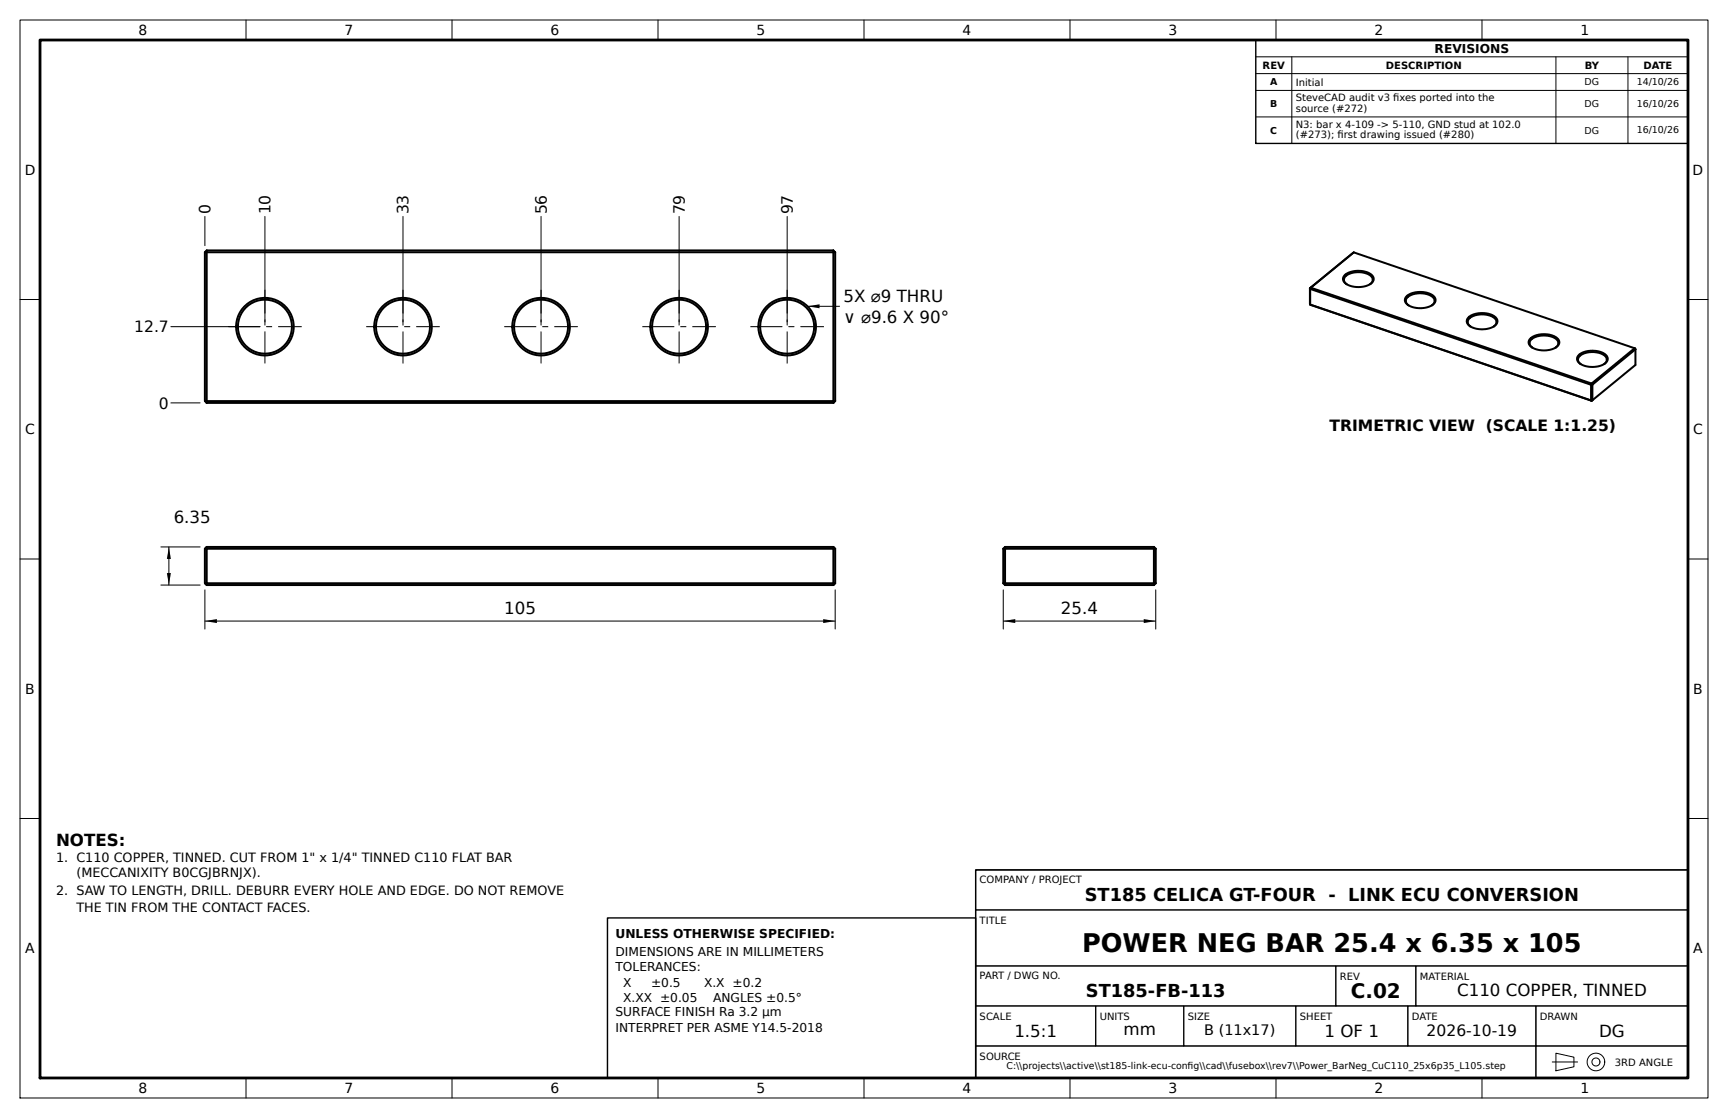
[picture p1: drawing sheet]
<svg xmlns="http://www.w3.org/2000/svg" width="432mm" height="279mm" viewBox="0 0 432 279" stroke-linecap="round" stroke-linejoin="round" font-family="sans-serif">
<g fill="none" stroke="#000" stroke-width=".5">
<path d="M51.2 63v37.2M51.2 63h157.5M51.7 62.6v38.1M51.7 62.6l-.5 .4M51.7 62.6h156.5M208.2 62.6v38.1M208.2 62.6l.5 .4M208.7 63v37.2M327.3 72l.1 4.1M327.3 72l.1 .2M327.4 76.1l.1 .1M327.4 72.2v3.9"/>
<path d="M327.4 72.2l70.2 24M327.4 76.1l70.3 24.1M327.5 71.9l-.1 .3M327.5 71.9l-.2 .1M327.5 71.9l70.2 24M336.1 68.7a5.7 5.7 0 0 1 7 .3 1.57 1.57 0 0 1-1.3 2.3 5.5 5.5 0 0 1-6.1-1l-.1-.8zM336.5 71a1.3 1.3 0 0 1-.7-1.2 1.3 1.3 0 0 1 1-1.2 4.9 4.9 0 0 1 6.1 .9l.1 .7-.7 .8M338.3 63.1l-.2 .1M338.3 63.1l-11 8.9M338.3 63.1l70.2 23.9M351.5 74a5.7 5.7 0 0 1 7 .3 1.57 1.57 0 0 1-1.2 2.3 5.5 5.5 0 0 1-6.1-1l-.1-.8zM352 76.3a1.3 1.3 0 0 1-.7-1.3 1.3 1.3 0 0 1 .9-1.1 4.9 4.9 0 0 1 6.2 .8v.8l-.6 .8"/>
<path d="M367 79.3a5.7 5.7 0 0 1 7 .3 1.57 1.57 0 0 1-1.3 2.3 5.5 5.5 0 0 1-6-1.1l-.2-.7zM367.4 81.6a1.3 1.3 0 0 1-.6-1.3 1.3 1.3 0 0 1 .9-1.1 4.9 4.9 0 0 1 6.1 .8l.1 .8-.6 .8M382.4 84.6a5.7 5.7 0 0 1 7 .3 1.57 1.57 0 0 1-1.2 2.2 5.5 5.5 0 0 1-6.1-1l-.1-.8zM382.9 86.9a1.3 1.3 0 0 1-.7-1.3 1.3 1.3 0 0 1 .9-1.1 4.9 4.9 0 0 1 6.2 .8l.1 .7-.7 .9M394.5 88.7a5.7 5.7 0 0 1 7 .3 1.57 1.57 0 0 1-1.2 2.3 5.5 5.5 0 0 1-6.1-1.1l-.1-.7zM395 91a1.3 1.3 0 0 1-.7-1.3 1.3 1.3 0 0 1 .9-1.1 4.9 4.9 0 0 1 6.2 .8l.1 .8-.7 .8M397.6 96.2v3.9M397.7 95.9l.2 .2M397.7 95.9l-.1 .3M397.9 96.1l-.3 .1M397.9 96.1v3.9M408.5 87l.2 .3"/>
<path d="M408.5 87l-10.8 8.9M408.7 87.3l-10.8 8.8M408.7 87.3v3.9l-10.8 8.8M51.2 100.2h157.5M51.2 100.2l.5 .5M51.7 100.7h156.5M208.7 100.2l-.5 .5M397.6 100.1l.1 .1M397.9 100l-.2 .2M397.9 100l-.3 .1M51.2 137.1h157.5M51.2 137.1v8.7"/>
<path d="M51.7 136.7v9.5M51.7 136.7l-.5 .4M51.7 136.7h156.5M208.2 136.7v9.5M208.2 136.7l.5 .4M208.7 137.1v8.7M250.7 137.1h38.1M250.7 137.1v8.7M251.2 136.7h37.1M251.2 136.7v9.5M251.2 136.7l-.5 .4M288.3 136.7v9.5"/>
<path d="M288.3 136.7l.5 .4M288.8 137.1v8.7M51.2 145.8h157.5M51.2 145.8l.5 .4M51.7 146.2h156.5M208.7 145.8l-.5 .4M250.7 145.8h38.1M250.7 145.8l.5 .4M251.2 146.2h37.1M288.8 145.8l-.5 .4"/>
<circle cx="66.2" cy="81.6" r="7.2"/>
<circle cx="66.2" cy="81.6" r="6.7"/>
<circle cx="100.7" cy="81.6" r="7.2"/>
<circle cx="100.7" cy="81.6" r="6.7"/>
<circle cx="135.2" cy="81.6" r="7.2"/>
<circle cx="135.2" cy="81.6" r="6.8"/>
<circle cx="169.7" cy="81.6" r="7.2"/>
<circle cx="169.7" cy="81.6" r="6.7"/>
<circle cx="196.7" cy="81.6" r="6.8"/>
<circle cx="196.7" cy="81.6" r="7.2"/>
</g>
<g fill="none" stroke="#000" stroke-width=".25">
<path d="M5 5h421.8v269.4h-421.8zM61.5 5v5M112.9 5v5M164.4 5v5M215.9 5v5M267.4 5v5M313.8 14.2h108M313.8 18.4h108M318.9 5v5M322.8 14.2v21.6M370.3 5v5M388.8 14.2v21.6"/>
<path d="M406.8 14.2v21.6M313.8 22.6h108M313.8 29.2h108M51.2 54.1v7.3M66.2 54.1v26.3M100.7 54.1v26.3M135.2 54.1v26.3M169.7 54.1v26.3M196.7 54.1v26.3M5 74.8h5M201.8 76.5h8M421.8 74.8h5"/>
<path d="M42.7 81.6h22.3M42.7 100.7h7.3M5 139.7h5M40.2 136.7h9.8M42.2 136.7v9.5M421.8 139.7h5M40.2 146.2h9.8M51.2 147.4v9.8M51.2 155.2h157.5M208.7 147.4v9.8M250.7 155.2h38.1M250.7 147.4v9.8"/>
<path d="M288.8 147.4v9.8M5 204.5h5M243.8 217.4h178v10h-178zM421.8 204.5h5M243.8 227.4h178v14h-178zM243.8 241.4h90v10h-90zM243.8 251.4h30v10h-30zM273.8 251.4h22v10h-22zM295.8 251.4h28v10h-28zM323.8 251.4h28v10h-28zM333.8 241.4h20v10h-20zM351.8 251.4h32v10h-32z"/>
<path d="M353.8 241.4h68v10h-68zM383.8 251.4h38v10h-38zM61.5 269.4v5M112.9 269.4v5M164.4 269.4v5M215.9 269.4v5M243.8 261.4h140v8h-140zM267.4 269.4v5M318.9 269.4v5M370.3 269.4v5M383.8 261.4h38v8h-38zM388.8 263.2l4.5 1v2.4l-4.5 1z"/>
<circle cx="398.8" cy="265.4" r="2.2"/>
<circle cx="398.8" cy="265.4" r="1"/>
</g>
<path d="M57 81.6h18.4M66.2 90.8v-18.4M91.5 81.6h18.4M100.7 90.8v-18.4M126 81.6h18.4M135.2 90.8v-18.4M160.5 81.6h18.4M169.7 90.8v-18.4M187.5 81.6h18.4M196.7 90.8v-18.4M387.8 265.4h6.5" fill="none" stroke="#000" stroke-width=".25" stroke-dasharray="8 1.5 1.5 1.5" stroke-linecap="butt"/>
<path d="M10 10h411.8v259.4h-411.8z" fill="none" stroke="#000" stroke-width=".7"/>
<path d="M313.8 10h108v25.8h-108zM243.8 217.4h178v52h-178zM151.8 229.4h92v40h-92z" fill="none" stroke="#000" stroke-width=".35"/>
<path d="M201.8 76.5l3-.5v1zM42.2 136.7l.5 3h-1zM41.7 143.2h1l-.5 3zM51.2 155.2l3-.5v1zM205.7 154.7l3 .5-3 .5zM250.7 155.2l3-.5v1zM285.8 154.7l3 .5-3 .5z" fill="#000"/>
<text font-size="6.4" x="270.4" y="237.9">POWER NEG BAR 25.4 x 6.35 x 105</text>
<text font-size="5" x="337.5" y="249.4">C.02</text>
<g font-size="4.4">
<text x="271.1" y="225.2">ST185 CELICA GT-FOUR - LINK ECU CONVERSION</text>
<text x="271.4" y="249.2">ST185-FB-113</text>
</g>
<g font-size="4.2">
<text x="210.8" y="75.4">5X ⌀9 THRU</text>
<text x="210.8" y="80.7">∨ ⌀9.6 X 90°</text>
<text x="43.4" y="130.6">6.35</text>
<text x="126" y="153.3">105</text>
<text x="265.1" y="153.3">25.4</text>
<text x="14" y="211.5">NOTES:</text>
<text x="364.1" y="248.9">C110 COPPER, TINNED</text>
<text x="253.5" y="259.1">1.5:1</text>
<text x="280.7" y="258.8">mm</text>
<text x="331" y="259.1">1 OF 1</text>
<text x="399.6" y="259.1">DG</text>
</g>
<g font-size="3.9">
<text x="52.6" y="53.6" transform="rotate(-90 52.6 53.6)">0</text>
<text x="67.6" y="53.6" transform="rotate(-90 67.6 53.6)">10</text>
<text x="102.1" y="53.6" transform="rotate(-90 102.1 53.6)">33</text>
<text x="136.6" y="53.6" transform="rotate(-90 136.6 53.6)">56</text>
<text x="171.1" y="53.6" transform="rotate(-90 171.1 53.6)">79</text>
<text x="198.1" y="53.6" transform="rotate(-90 198.1 53.6)">97</text>
<text x="33.5" y="83.1">12.7</text>
<text x="39.7" y="102.1">0</text>
<text x="332.2" y="107.8">TRIMETRIC VIEW (SCALE 1:1.25)</text>
<text x="356.5" y="259">2026-10-19</text>
</g>
<text font-size="3.6" x="300.9" y="258.7">B (11x17)</text>
<g font-size="3.5">
<text x="34.6" y="8.8">8</text>
<text x="86.1" y="8.8">7</text>
<text x="137.6" y="8.8">6</text>
<text x="189.1" y="8.7">5</text>
<text x="240.5" y="8.8">4</text>
<text x="292" y="8.8">3</text>
<text x="343.5" y="8.8">2</text>
<text x="395" y="8.8">1</text>
<text x="6.2" y="43.7">D</text>
<text x="423" y="43.7">D</text>
<text x="6.3" y="108.5">C</text>
<text x="423.1" y="108.5">C</text>
<text x="6.3" y="173.4">B</text>
<text x="423.1" y="173.4">B</text>
<text x="6.3" y="238.2">A</text>
<text x="423.1" y="238.2">A</text>
<text x="34.6" y="273.2">8</text>
<text x="86.1" y="273.2">7</text>
<text x="137.6" y="273.2">6</text>
<text x="189.1" y="273.1">5</text>
<text x="240.5" y="273.2">4</text>
<text x="292" y="273.2">3</text>
<text x="343.5" y="273.2">2</text>
<text x="395" y="273.2">1</text>
</g>
<g font-size="3.2">
<text x="14" y="215.4">1. C110 COPPER, TINNED. CUT FROM 1&quot; x 1/4&quot; TINNED C110 FLAT BAR</text>
<text x="19.1" y="219.3">(MECCANIXITY B0CGJBRNJX).</text>
<text x="14" y="223.8">2. SAW TO LENGTH, DRILL. DEBURR EVERY HOLE AND EDGE. DO NOT REMOVE</text>
<text x="19.1" y="227.9">THE TIN FROM THE CONTACT FACES.</text>
</g>
<g font-size="3.1">
<text x="358.5" y="13.2">REVISIONS</text>
<text x="153.8" y="234.4">UNLESS OTHERWISE SPECIFIED:</text>
<text x="153.8" y="238.9">DIMENSIONS ARE IN MILLIMETERS</text>
<text x="153.8" y="242.7">TOLERANCES:</text>
<text x="155.7" y="246.6">X</text>
<text x="155.7" y="250.4">X.XX ±0.05</text>
<text x="162.7" y="246.6">±0.5</text>
<text x="175.9" y="246.6">X.X ±0.2</text>
<text x="178.2" y="250.4">ANGLES ±0.5°</text>
<text x="153.8" y="253.9">SURFACE FINISH Ra 3.2 µm</text>
<text x="153.8" y="258">INTERPRET PER ASME Y14.5-2018</text>
</g>
<g font-size="2.5">
<text x="315.5" y="17.2">REV</text>
<text x="346.3" y="17.2">DESCRIPTION</text>
<text x="396" y="17.2">BY</text>
<text x="410.7" y="17.2">DATE</text>
<text x="323.8" y="21.4">Initial</text>
<text x="323.8" y="25.3">SteveCAD audit v3 fxes ported into the</text>
<text x="323.8" y="28">source (#272)</text>
<text x="348.1" y="25.3">i</text>
<text x="323.8" y="32">N3: bar x 4-109 -&gt; 5-110, GND stud at 102.0</text>
<text x="323.8" y="34.5">(#273); frst drawing issued (#280)</text>
<text x="334.2" y="34.5">i</text>
<text x="244.8" y="220.6">COMPANY / PROJECT</text>
<text x="244.8" y="230.9">TITLE</text>
<text x="244.8" y="244.8">PART / DWG NO.</text>
<text x="334.8" y="244.9">REV</text>
<text x="354.8" y="244.9">MATERIAL</text>
<text x="244.8" y="254.9">SCALE</text>
<text x="274.8" y="254.9">UNITS</text>
<text x="296.8" y="254.9">SIZE</text>
<text x="324.8" y="254.9">SHEET</text>
<text x="352.8" y="254.9">DATE</text>
<text x="384.8" y="254.9">DRAWN</text>
<text x="244.8" y="264.9">SOURCE</text>
<text x="403.5" y="266.3">3RD ANGLE</text>
</g>
<g font-size="2.4">
<text x="317.4" y="21.4">A</text>
<text x="396" y="21.4">DG</text>
<text x="409" y="21.3">14/10/26</text>
<text x="317.4" y="26.8">B</text>
<text x="396" y="26.8">DG</text>
<text x="409" y="26.7">16/10/26</text>
<text x="317.4" y="33.4">C</text>
<text x="396" y="33.4">DG</text>
<text x="409" y="33.3">16/10/26</text>
</g>
<g font-size="2.3">
<text x="251.5" y="267.2">C:\\projects\\active\\st185-link-ecu-confg\\cad\\fusebox\\rev7\\Power_BarNeg_CuC110_25x6p35_L105.step</text>
<text x="296.7" y="267.2">i</text>
</g>
</svg>
